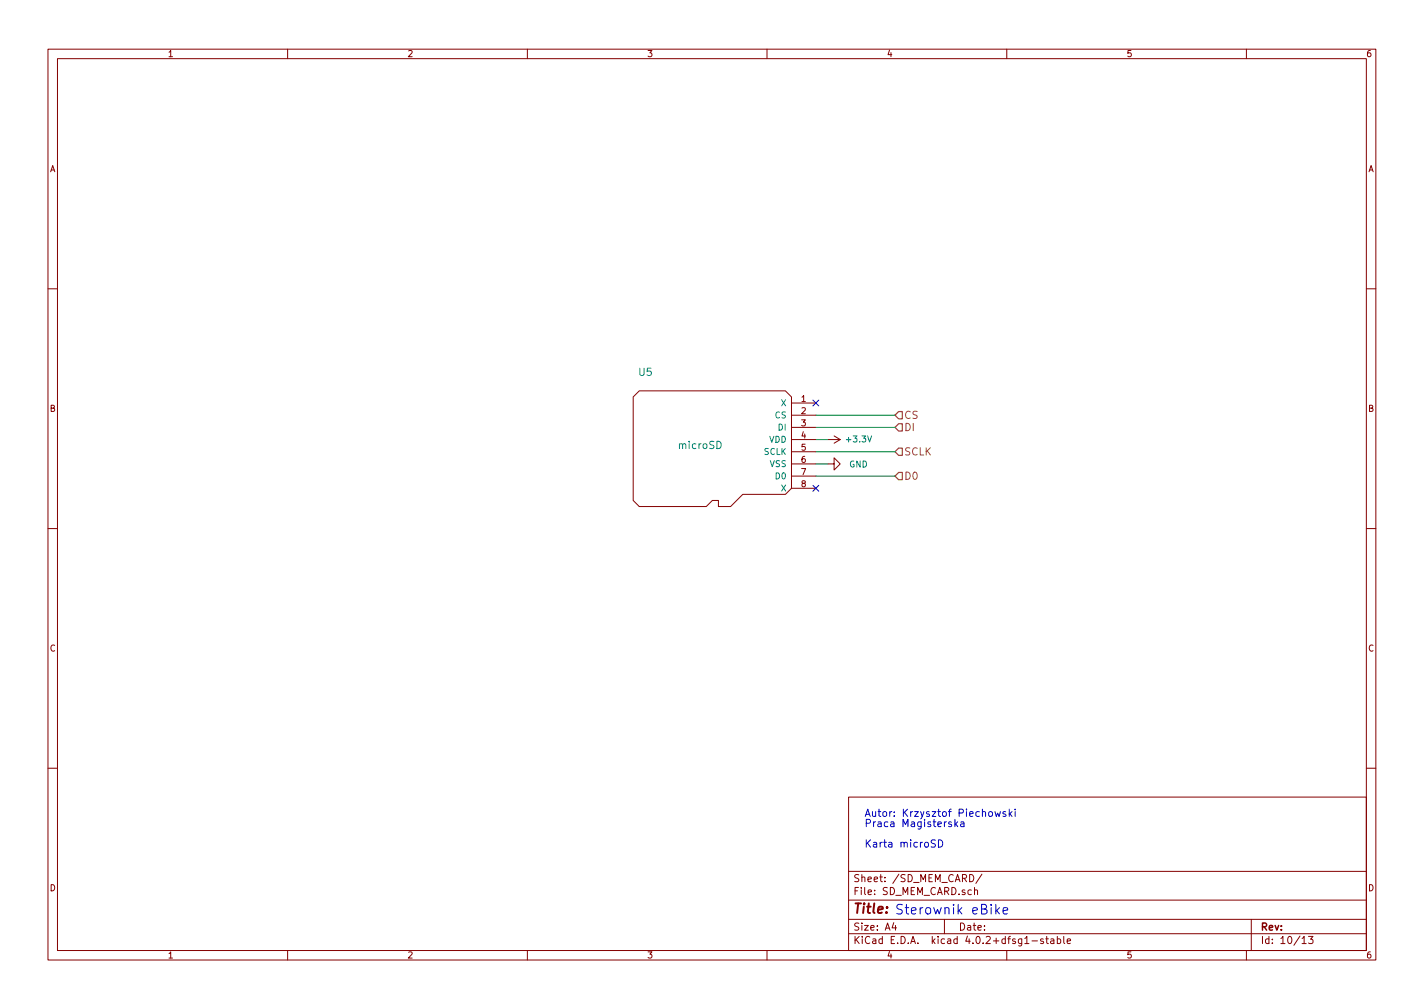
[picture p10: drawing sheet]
<svg xmlns="http://www.w3.org/2000/svg" width="297mm" height="210mm" viewBox="0 0 297 210" stroke-linecap="round" stroke-linejoin="round" font-family="sans-serif">
<g fill="none" stroke="#840000" stroke-width=".21">
<path d="M10 10.3h277v189.9h-277zM12 12.2h273v186.1h-273zM60 10.3v1.9M110 10.3v1.9M160 10.3v1.9M210 10.3v1.9M260 10.3v1.9M10 60.2h2M285 60.2h2M132.1 82.8l1.2-1.3h30.5l1.3 1.3v19l-1.3 1.3h-8.9l-2.5 2.6h-2.5v-1.3h-1.3l-1.3 1.3h-14l-1.2-1.3zM165.1 84.1h5.1M165.1 86.6h5.1"/>
<path d="M165.1 89.1h5.1M165.1 91.7h5.1M165.1 94.2h5.1M165.1 96.8h5.1M165.1 99.3h5.1M172.7 96.8h1.3v-1.3l1.3 1.3-1.3 1.2v-1.2M172.7 91.7h2.6M174 90.9l1.3 .8M175.3 91.7l-1.3 .8M10 110.3h2M165.1 101.8h5.1M285 110.3h2"/>
<path d="M10 160.2h2M177 166.3h108v32h-108zM285 160.2h2M60 198.3v1.9M110 198.3v1.9M160 198.3v1.9M177 194.8h108M177 191.8h108M177 187.8h108M177 181.8h108M186.4 192.5l-.3 1h.9M186.8 193v1"/>
<path d="M197 191.8v3M202.3 182.4a.76 .76 0 0 1 .8 .8 .76 .76 0 0 1-.8 .7zM203.3 185.7l.2-.1 .4 .1v.9M203.3 185.1v1.5M204.8 182.3l-1.2 2M210 198.3v1.9M215.3 196.3h1.1M217.6 195.9l-.3-.1-.3 .2 .1 .3 .5 .1v.3h-.6M218.1 195.8h.6M218.3 195.3v1.3l.4 .2M219.2 195.9h.6v.9M219.8 196.2l-.4 .1-.3 .2 .3 .3 .4-.1"/>
<path d="M220.5 195.9l.5-.1 .3 .3-.2 .6h-.6M220.5 195.3v1.5M221.9 195.3v1.3l.2 .2M222.6 196.3l.7-.1v-.3l-.5-.1-.2 .2 .1 .7h.6M260 198.3v1.9M261 191.8v6.5M271.6 195.8l.4-.5v1.5M271.6 196.8h.9M272.9 195.3h1l-.5 .6 .4 .1v.7l-.2 .1-.7-.1"/>
</g>
<g fill="none" stroke="#0000c2" stroke-width=".21">
<path d="M195.1 175.3l-.6-.1-.3 .3 .2 .3 .6 .3v.4l-.2 .2-.6-.1M195.8 175.2a.77 .77 0 0 1 .9 .7 .77 .77 0 0 1-.9 .8zM199.2 170.9v1.5M199.3 171.9l.5 .5M199.8 171.4l-.6 .6M200.4 171.5h.6l.1 .9M201.1 171.8l-.7 .1a.3 .3 0 0 0 .2 .5h.5M207.5 169.3l.3 1 .3-.7 .3 .7 .3-1M209.8 169.4l-.4-.1-.2 .2 .1 .2 .5 .2v.3h-.6M210.5 168.8v1.5M210.7 169.7l.4 .6M211.1 169.3l-.6 .6"/>
<path d="M211.8 168.8v.1M211.8 169.3v1M207.7 188.6v2M207.9 189.9l.6 .7M208.5 189.3l-.8 .8M209.2 190l1-.2-.1-.4-.6-.1-.3 .3 .1 .9h.8"/>
</g>
<path d="M187.5 85.8h.7v1.6h-.7l-.8-.8zM187.5 88.4h.7v1.5h-.7l-.8-.8zM187.5 98.5h.7v1.6h-.7l-.8-.8zM187.5 93.5h.7v1.5h-.7l-.8-.8z" fill="none" stroke="#848400" stroke-width=".25"/>
<path d="M170.2 86.6h16.5M170.2 89.1h16.5M170.2 94.2h16.5M170.2 99.3h16.5M170.2 91.7h2.5M170.2 96.8h2.5" fill="none" stroke="#008400" stroke-width=".21"/>
<path d="M169.6 83.5l1.2 1.2M170.8 83.5l-1.2 1.2M169.6 101.2l1.2 1.3M170.8 101.2l-1.2 1.3" fill="none" stroke="#000084" stroke-width=".21"/>
<text font-size="2.8" fill="#840000" x="178" y="190.5">Title:</text>
<text font-size="2.8" fill="#0000c2" x="186.7" y="190.7">Sterownik eBike</text>
<g font-size="2.1" fill="#008484">
<text x="133.3" y="78.4">U5</text>
<text x="141.7" y="93.6">microSD</text>
</g>
<g font-size="2.1" fill="#848400">
<text x="188.6" y="87.4">CS</text>
<text x="188.6" y="89.9">DI</text>
<text x="188.6" y="95">SCLK</text>
<text x="188.6" y="100.1">D0</text>
</g>
<g font-size="2.1" fill="#0000c2">
<text x="180.3" y="170.4">Autor: Krzysztof Piechowski</text>
<text x="180.3" y="172.5">Praca Magisterska</text>
<text x="180.3" y="176.8">Karta microSD</text>
</g>
<g font-size="2.1" fill="#840000">
<text x="178" y="184">Sheet: /SD_MEM_CARD/</text>
<text x="178" y="186.7">File: SD_MEM_CARD.sch</text>
<text x="178" y="196.9">KiCad E.D.A. kicad 4.0.2+dfsg1-stable</text>
<text x="178" y="194.1">Size: A4</text>
<text x="200" y="194.1">Date:</text>
<text x="263" y="194.1">Rev:</text>
<text x="263" y="196.9">Id: 10/13</text>
</g>
<g font-size="1.8" fill="#840000">
<text x="35" y="11.9">1</text>
<text x="85" y="11.9">2</text>
<text x="135" y="11.9">3</text>
<text x="185" y="11.9">4</text>
<text x="235" y="11.9">5</text>
<text x="285" y="11.9">6</text>
<text x="10.4" y="35.9">A</text>
<text x="285.4" y="35.9">A</text>
<text x="167.2" y="83.8">1</text>
<text x="10.4" y="85.9">B</text>
<text x="167.2" y="86.4">2</text>
<text x="167.2" y="88.9">3</text>
<text x="285.4" y="85.9">B</text>
<text x="167.2" y="91.4">4</text>
<text x="167.2" y="94">5</text>
<text x="167.2" y="96.5">6</text>
<text x="167.2" y="99.1">7</text>
<text x="167.2" y="101.6">8</text>
<text x="10.4" y="135.9">C</text>
<text x="285.4" y="135.9">C</text>
<text x="10.4" y="185.9">D</text>
<text x="285.4" y="185.9">D</text>
<text x="35" y="199.9">1</text>
<text x="85" y="199.9">2</text>
<text x="135" y="199.9">3</text>
<text x="185" y="199.9">4</text>
<text x="235" y="199.9">5</text>
<text x="285" y="199.9">6</text>
</g>
<g font-size="1.8" fill="#008484">
<text x="161.6" y="87.2">CS</text>
<text x="162.3" y="89.8">DI</text>
<text x="162.9" y="84.7">X</text>
<text x="159.3" y="94.9">SCLK</text>
<text x="160.4" y="92.3">VDD</text>
<text x="176.7" y="92.2">+3.3V</text>
<text x="160.6" y="97.4">VSS</text>
<text x="161.8" y="99.9">D0</text>
<text x="177.1" y="97.5">GND</text>
<text x="162.9" y="102.5">X</text>
</g>
</svg>
